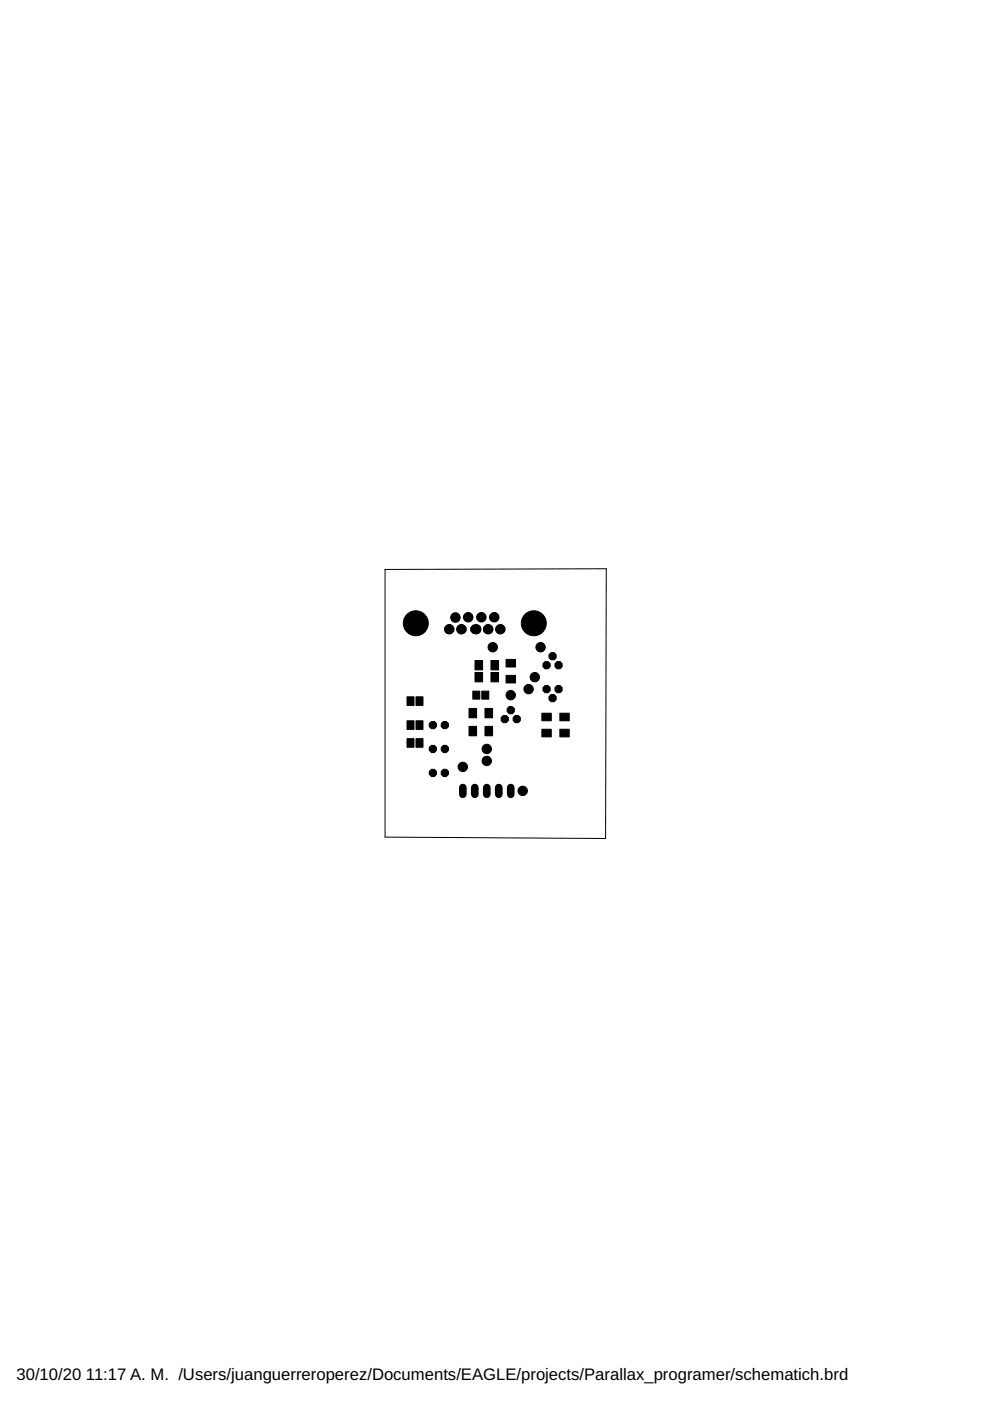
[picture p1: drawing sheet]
<svg xmlns="http://www.w3.org/2000/svg" width="210mm" height="297mm" viewBox="0 0 210 297" stroke-linecap="round" stroke-linejoin="round" font-family="sans-serif">
<g fill="#000" stroke="#000" stroke-width=".21">
<path d="M107.3 139.8h2v1.6h-2zM86.3 152.8h1.5v1.8h-1.5zM86.3 147.7h1.5v1.9h-1.5zM86.3 156.6h1.5v1.8h-1.5zM88.2 152.8h1.5v1.8h-1.5zM88.2 147.7h1.5v1.9h-1.5zM88.2 156.6h1.5v1.8h-1.5zM99.4 150.2h1.6v2h-1.6zM99.4 154h1.6v2h-1.6zM100.2 146.5h1.5v1.7h-1.5zM100.7 142.6h1.6v2h-1.6zM100.7 140h1.6v2h-1.6z"/>
<path d="M102.2 146.5h1.4v1.7h-1.4zM102.8 150.2h1.6v2h-1.6zM102.8 154h1.6v2h-1.6zM104.1 142.6h1.6v2h-1.6zM104.1 140h1.6v2h-1.6zM107.3 143.2h2v1.6h-2zM114.9 151.2h2v1.6h-2zM114.9 154.6h2v1.6h-2zM118.7 154.6h2v1.6h-2zM118.7 151.2h2v1.6h-2z"/>
<circle cx="95.2" cy="133.4" r=".94"/>
<circle cx="96.6" cy="130.9" r=".94"/>
<circle cx="97.9" cy="133.4" r=".94"/>
<circle cx="99.3" cy="130.9" r=".94"/>
<circle cx="100.7" cy="133.4" r=".94"/>
<circle cx="102" cy="130.9" r=".94"/>
<circle cx="103.4" cy="133.4" r=".94"/>
<circle cx="104.8" cy="130.9" r=".94"/>
<circle cx="106.2" cy="133.4" r=".94"/>
<circle cx="117.2" cy="139.1" r=".83"/>
<circle cx="91.8" cy="153.7" r=".83"/>
<circle cx="91.8" cy="158.8" r=".83"/>
<circle cx="94.3" cy="153.7" r=".83"/>
<circle cx="94.3" cy="158.8" r=".83"/>
<circle cx="107" cy="152.5" r=".83"/>
<circle cx="108.3" cy="150.6" r=".83"/>
<circle cx="109.6" cy="152.5" r=".83"/>
<circle cx="115.9" cy="146.1" r=".83"/>
<circle cx="115.9" cy="141" r=".83"/>
<circle cx="117.2" cy="148" r=".83"/>
<circle cx="118.4" cy="146.1" r=".83"/>
<circle cx="118.4" cy="141" r=".83"/>
<circle cx="91.8" cy="163.9" r=".83"/>
<circle cx="94.3" cy="163.9" r=".83"/>
</g>
<path d="M98.1 167v1.4M100.7 167v1.4M103.2 167v1.4M105.7 167v1.4M108.3 167v1.4" fill="none" stroke="#000" stroke-width="1.6"/>
<g fill="#000" stroke="#000" stroke-width=".21">
<circle cx="88.2" cy="132.1" r="2.65"/>
<circle cx="95.3" cy="133.4" r=".99"/>
<circle cx="96.6" cy="130.9" r=".99"/>
<circle cx="97.8" cy="133.4" r=".99"/>
<circle cx="99.3" cy="130.9" r=".99"/>
<circle cx="101" cy="133.4" r=".99"/>
<circle cx="102.1" cy="130.9" r=".99"/>
<circle cx="103.5" cy="133.4" r=".99"/>
<circle cx="104.5" cy="137.2" r=".99"/>
<circle cx="104.8" cy="130.9" r=".99"/>
<circle cx="106.1" cy="133.4" r=".99"/>
<circle cx="113.2" cy="132.1" r="2.65"/>
<circle cx="114.6" cy="137.2" r=".99"/>
<circle cx="103.2" cy="158.8" r=".99"/>
<circle cx="108.3" cy="147.4" r=".99"/>
<circle cx="112.1" cy="146.1" r=".99"/>
<circle cx="113.4" cy="143.6" r=".99"/>
<circle cx="98.1" cy="162.6" r=".99"/>
<circle cx="103.2" cy="161.3" r=".99"/>
<circle cx="110.8" cy="167.7" r=".99"/>
</g>
<path d="M81.6 120.7l46.9-.1-.1 57.2-46.8-.3z" fill="none" stroke="#000" stroke-width=".21"/>
<g font-size="3.5">
<text x="3.5" y="292.5">30/10/20</text>
<text x="18.2" y="292.5">11:17 A. M. /Users/juanguerreroperez/Documents/EAGLE/projects/Parallax_programer/schematich.brd</text>
</g>
</svg>
